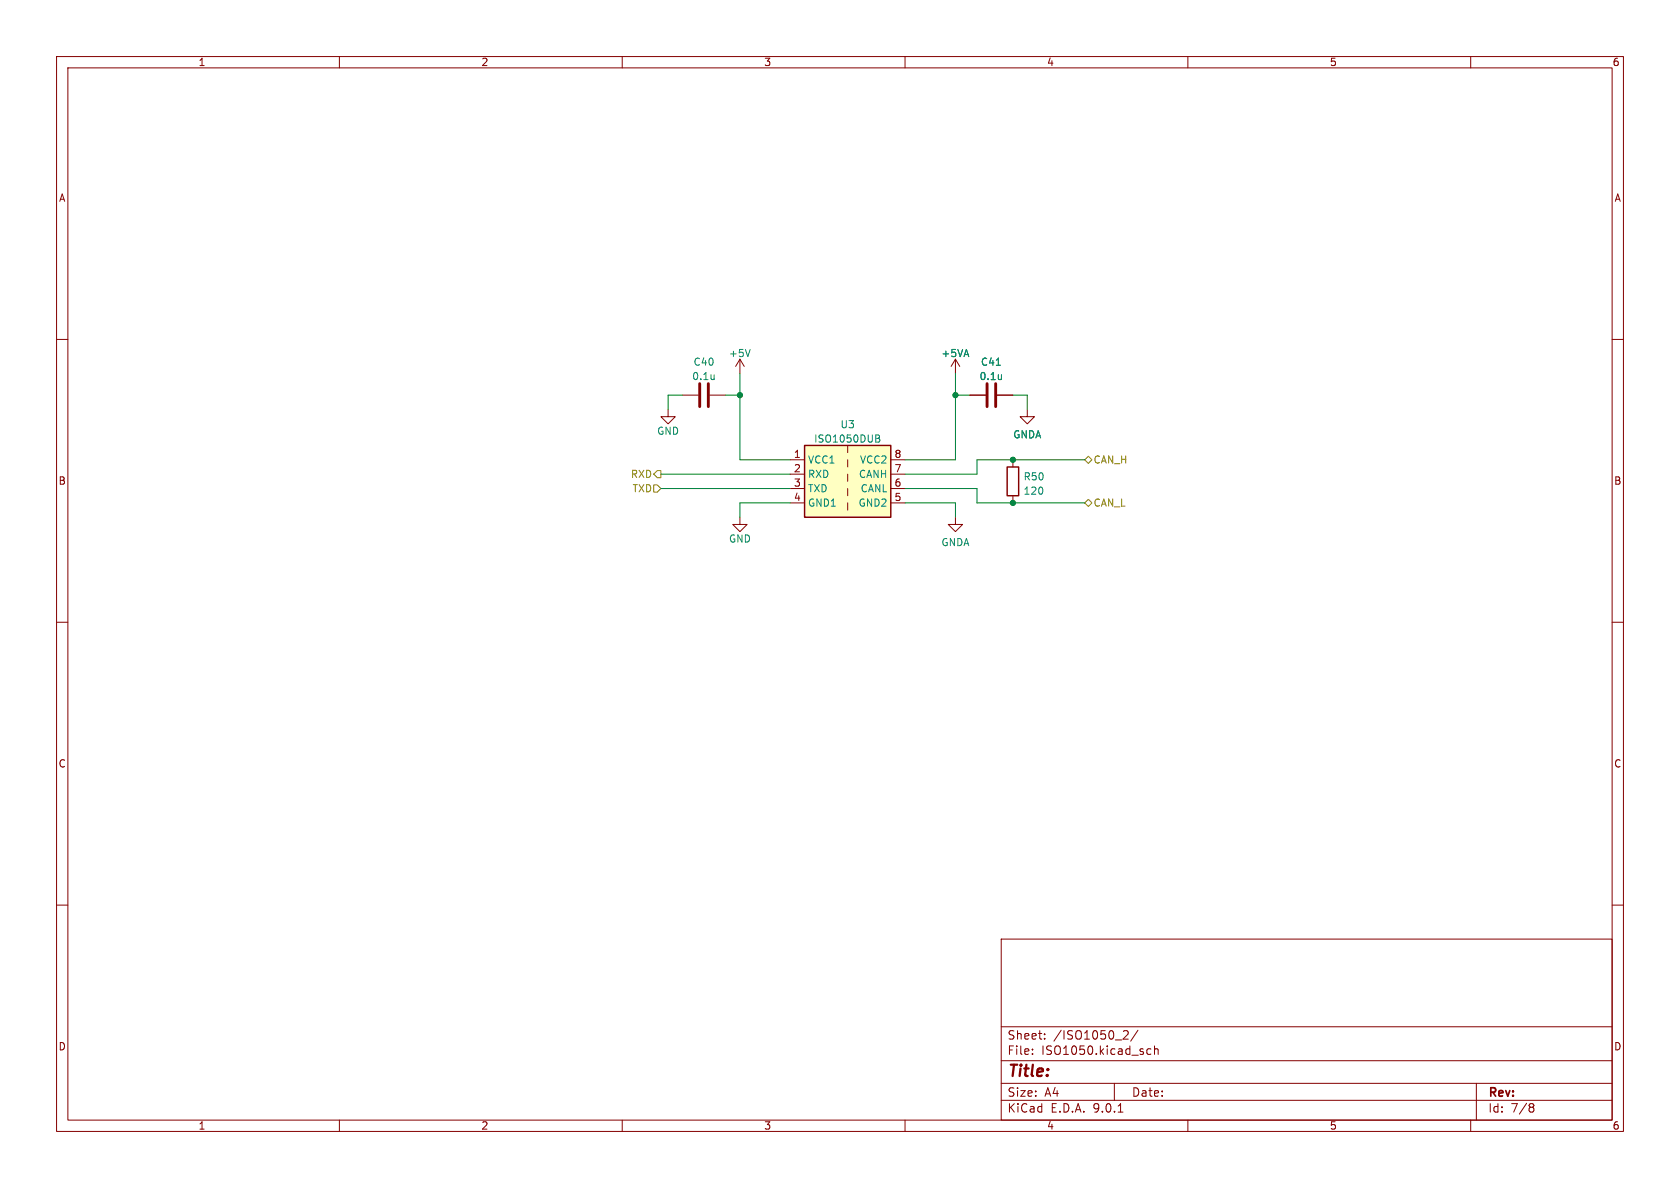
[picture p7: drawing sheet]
<svg xmlns="http://www.w3.org/2000/svg" width="297mm" height="210mm" viewBox="0 0 297 210" stroke-linecap="round" stroke-linejoin="round" font-family="sans-serif">
<g fill="none" stroke="#840000" stroke-width=".18">
<path d="M10 10h277v190h-277zM12 12h273v186h-273zM60 10v2M110 10v2M160 10v2M210 10v2M260 10v2M10 60h2M118.1 72.4v1.3h-1.3l1.3 1.2 1.3-1.2h-1.3M130.8 63.5l-.8 1.3M130.8 63.5l.8 1.3M130.8 63.5v2.5"/>
<path d="M168.9 63.5l-.8 1.3M168.9 63.5l.8 1.3M168.9 63.5v2.5M171.4 69.9h2.8M176.3 69.9h2.8M181.6 72.4v1.3h1.3l-1.3 1.2-1.3-1.2h1.3M285 60h2M130.8 91.4v1.3h-1.3l1.3 1.3 1.3-1.3h-1.3M168.9 91.4v1.3h1.3l-1.3 1.3-1.3-1.3h1.3M179.1 81.3v1.3M179.1 87.6v1.3M10 110h2"/>
<path d="M285 110h2M10 160h2M177 166h108v32h-108zM285 160h2M60 198v2M110 198v2M160 198v2M177 194.5h108M177 191.5h108M177 187.5h108M177 181.5h108M182.5 186.3v.1"/>
<path d="M182.5 185.5v.1M184.7 183.6v.1M184.7 182.8v.1M197 191.5v3M197.7 196.6h.8M198.7 182.3l.5-.1 .2 .1 .1 .3-1 1.1h1M201.2 182.1l-1.3 2M202.7 186.1l.3 .3 .5-.1M203.5 185.5l-.5-.1-.3 .3M204.1 185.5l.2-.1 .4 .1v.9M204.1 184.9v1.5M210 198v2"/>
<path d="M260 198v2M261 191.5v6.5M270.6 195.1l.4 .1 .2 .2-.3 .3M270.6 195.7h.3M270.9 195.7l.2 .2 .1 .4-.2 .2-.4 .1"/>
</g>
<path d="M178.1 82.6h2v5h-2z" fill="none" stroke="#840000" stroke-width=".25"/>
<path d="M132.6 61.8l-.4 1.2M176.1 64.6h.8M177 66.3v.8M177 67h.1" fill="none" stroke="#008484" stroke-width=".18"/>
<path d="M174.5 67.8v4.1M176 67.8v4.1" fill="none" stroke="#840000" stroke-width=".51"/>
<path d="M142.2 78.7h15.3v12.7h-15.3z" fill="#ffffc2"/>
<path d="M142.2 78.7h15.3v12.7h-15.3z" fill="none" stroke="#840000" stroke-width=".25"/>
<g fill="none" stroke="#840000" stroke-width=".18">
<path d="M120.6 69.9h2.8M125.5 69.9h2.8M149.9 78.7v1.3M171.4 69.9h2.8M176.3 69.9h2.8M139.7 81.3h2.5M139.7 83.8h2.5M139.7 86.4h2.5M139.7 88.9h2.5M149.9 81.3v1.3M149.9 83.8v1.3M149.9 86.4v1.2"/>
<path d="M149.9 88.9v1.3M157.5 81.3h2.5M157.5 83.8h2.5M157.5 86.4h2.5M157.5 88.9h2.5"/>
</g>
<path d="M126.2 66.3v.8M126.2 67h.1M154.8 76.9l.6 .1 .1 .2-.3 .3M154.8 77.5h.4M155.2 77.5l.3 .2v.3l-.7 .2M176.1 64.6h.8M177 66.3v.8M177 67h.1" fill="none" stroke="#008484" stroke-width=".18"/>
<path d="M123.7 67.8v4.1M125.2 67.8v4.1" fill="none" stroke="#840000" stroke-width=".51"/>
<path d="M115.6 85.7h.6l.6 .7-.6 .6h-.6zM116.2 83.2h.6v1.3h-.6l-.6-.7zM191.8 88.9l.6-.6 .6 .6-.6 .6zM191.8 81.3l.6-.7 .6 .7-.6 .6z" fill="none" stroke="#848400" stroke-width=".18"/>
<path d="M120.6 69.9h-2.5v2.5M128.3 69.9h2.5M130.8 66v15.3h8.9M168.9 66v15.3h-8.9M168.9 69.9h2.5M179.1 69.9h2.5v2.5M116.8 83.8h22.9M116.8 86.4h22.9M139.7 88.9h-8.9v2.5M160 86.4h12.7v2.5h19.1M160 88.9h8.9v2.5M191.8 81.3h-19.1v2.5h-12.7" fill="none" stroke="#008400" stroke-width=".18"/>
<g fill="#008400" stroke="#008400" stroke-width=".18">
<circle cx="179.1" cy="88.9" r=".46"/>
<circle cx="130.8" cy="69.9" r=".46"/>
<circle cx="168.9" cy="69.9" r=".46"/>
<circle cx="179.1" cy="81.3" r=".46"/>
</g>
<text font-size="2.8" fill="#840000" x="178" y="190.9">Title:</text>
<g font-size="2.1" fill="#840000">
<text x="178" y="184">Sheet:</text>
<text x="186.2" y="184">/ISO1050_2/</text>
<text x="178" y="186.7">File:</text>
<text x="184.1" y="186.7">ISO1050.kicad_sch</text>
<text x="178" y="196.9">KiCad</text>
<text x="178" y="194.1">Size:</text>
<text x="184.7" y="194.1">A4</text>
<text x="185.7" y="196.9">E.D.A.</text>
<text x="193.3" y="196.9">9.0.1</text>
<text x="200" y="194.1">Date:</text>
<text x="263" y="194.3">Rev:</text>
<text x="263" y="196.9">Id:</text>
<text x="267.1" y="196.9">7/8</text>
</g>
<g font-size="1.8" fill="#840000">
<text x="35" y="11.9">1</text>
<text x="85" y="11.9">2</text>
<text x="135" y="11.9">3</text>
<text x="185" y="11.9">4</text>
<text x="235" y="11.9">5</text>
<text x="285" y="11.9">6</text>
<text x="10.3" y="35.9">A</text>
<text x="285.3" y="35.9">A</text>
<text x="140.3" y="81">1</text>
<text x="140.3" y="83.6">2</text>
<text x="158" y="81">8</text>
<text x="158" y="83.6">7</text>
<text x="10.3" y="85.9">B</text>
<text x="140.3" y="86.1">3</text>
<text x="140.3" y="88.6">4</text>
<text x="158" y="86.1">6</text>
<text x="158" y="88.6">5</text>
<text x="285.3" y="85.9">B</text>
<text x="10.3" y="135.9">C</text>
<text x="285.3" y="135.9">C</text>
<text x="10.3" y="185.9">D</text>
<text x="285.3" y="185.9">D</text>
<text x="35" y="199.9">1</text>
<text x="85" y="199.9">2</text>
<text x="135" y="199.9">3</text>
<text x="185" y="199.9">4</text>
<text x="235" y="199.9">5</text>
<text x="285" y="199.9">6</text>
</g>
<g font-size="1.8" fill="#008484">
<text x="122.5" y="64.9">C40</text>
<text x="128.8" y="63.3">+5V</text>
<text x="166.3" y="63.3">+5VA</text>
<text x="173.3" y="64.9">C41</text>
<text x="122.3" y="67.4">0.1u</text>
<text x="173.1" y="67.4">0.1u</text>
<text x="116.1" y="77.1">GND</text>
<text x="148.5" y="75.9">U3</text>
<text x="179" y="77.7">GNDA</text>
<text x="142.7" y="82.1">VCC1</text>
<text x="143.8" y="78.4">ISO1050DUB</text>
<text x="151.9" y="82.1">VCC2</text>
<text x="142.7" y="84.7">RXD</text>
<text x="142.7" y="87.2">TXD</text>
<text x="142.7" y="89.8">GND1</text>
<text x="151.7" y="89.8">GND2</text>
<text x="151.7" y="84.7">CANH</text>
<text x="152.1" y="87.2">CANL</text>
<text x="180.9" y="87.7">120</text>
<text x="180.9" y="85.1">R50</text>
<text x="128.8" y="96.1">GND</text>
<text x="166.3" y="96.7">GNDA</text>
</g>
<g font-size="1.8" fill="#848400">
<text x="193.2" y="82.1">CAN_H</text>
<text x="111.4" y="84.7">RXD</text>
<text x="111.7" y="87.2">TXD</text>
<text x="193.2" y="89.8">CAN_L</text>
</g>
</svg>
